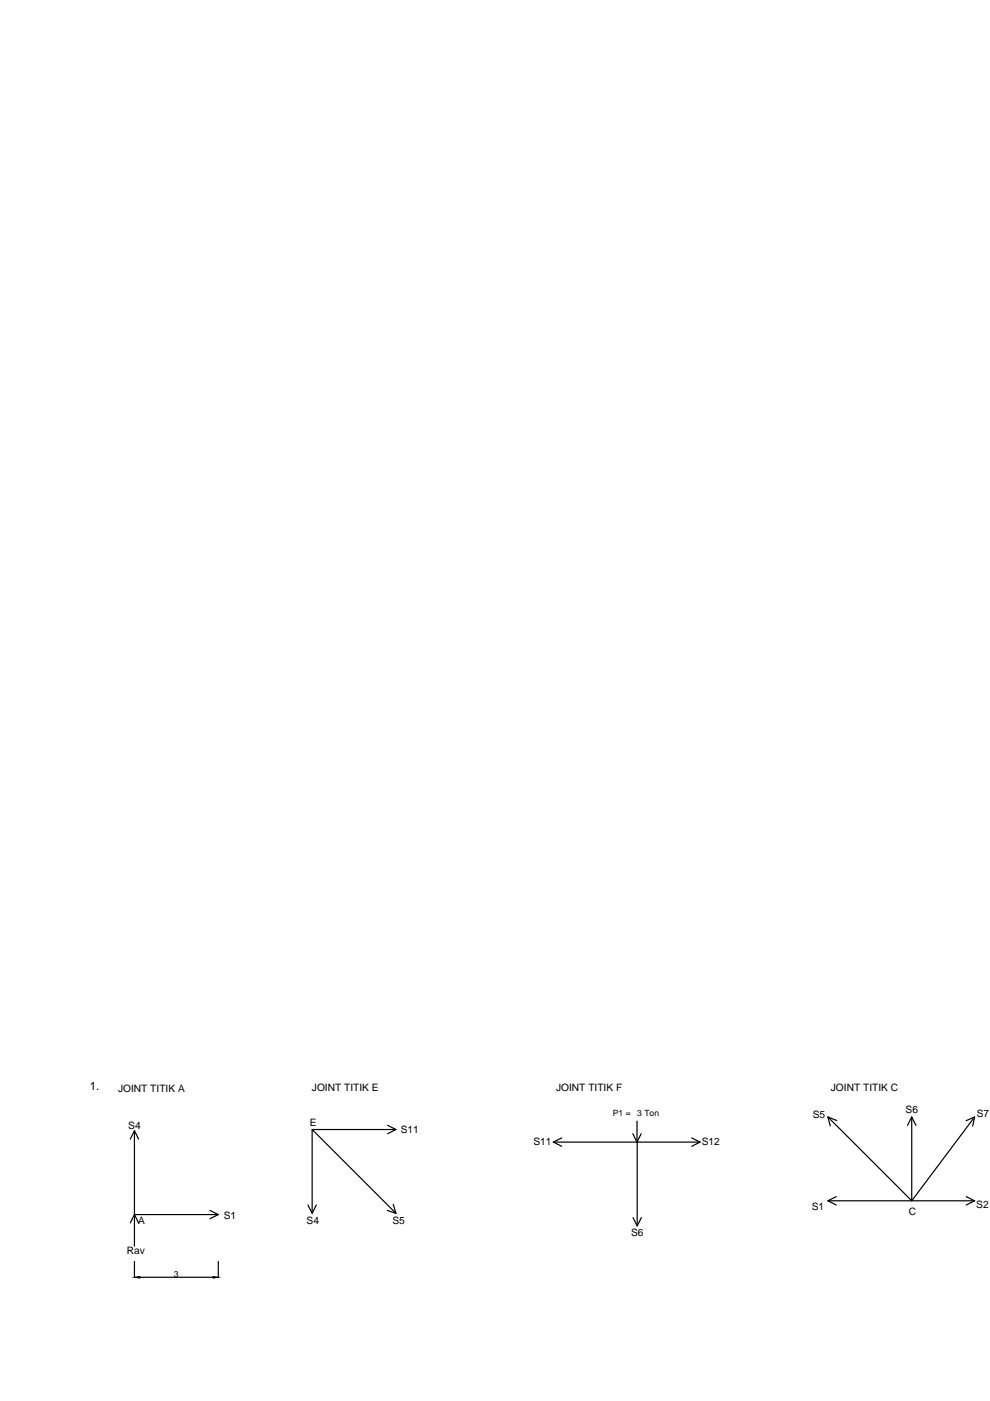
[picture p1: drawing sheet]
<svg xmlns="http://www.w3.org/2000/svg" width="210mm" height="297mm" viewBox="0 0 210 297" stroke-linecap="round" stroke-linejoin="round" font-family="sans-serif">
<!-- layer: 0 -->
<g fill="none" stroke="#000" stroke-width=".25">
<path d="M28.5 239.7v17.8h17.8M66.2 239.5v17.8M82.2 238.6l1.8 .9-1.8 .9M84 239.5h-17.8l17.8 17.8M135.1 237.7v4.4M175.5 236.8l17.8 17.8 13.3-17.8M177.4 237.6l-1.9-.8 .5 1.9M192.4 238.6l.9-1.8 .9 1.8M193.3 236.8v17.8h13.3M204.8 237.6l1.8-.8-.4 2M27.6 241.5l.9-1.8 .9 1.8M27.6 259.3l.9-1.8 .9 1.8"/>
<path d="M28.5 257.5v6.7M44.5 256.6l1.8 .9-1.8 .9M65.3 255.5l.9 1.8 .9-1.8M83.4 255.4l.6 1.9-1.9-.7M117.3 242.1h31.1M119.1 241.3l-1.8 .8 1.8 .9M134.2 240.4l.9 1.7 .8-1.7M134.2 258.1l.9 1.8 .9-1.8M135.1 242.1v17.8M146.7 241.3l1.7 .8-1.7 .9M175.5 254.6h17.8M177.3 253.7l-1.8 .9 1.8 .9"/>
<path d="M204.9 253.7l1.7 .9-1.7 .9M28.5 267.5v3.3M29.6 270.8h15.6M46.3 267.5v3.3"/>
</g>
<path d="M28.5 270.8l1.1-.2v.4zM45.2 270.6l1.1 .2-1.1 .2z" fill="#000" stroke="#000" stroke-width=".21"/>
<text font-size="2.5" x="19" y="231.1">1.</text>
<g font-size="2.2">
<text x="25" y="231.5">JOINT TITIK A</text>
<text x="66.1" y="231.2">JOINT TITIK E</text>
<text x="117.9" y="231.2">JOINT TITIK F</text>
<text x="176.2" y="231.2">JOINT TITIK C</text>
<text x="27.2" y="239.3">S4</text>
<text x="65.7" y="238.8">E</text>
<text x="172.3" y="237">S5</text>
<text x="192" y="235.9">S6</text>
<text x="207.1" y="236.8">S7</text>
<text x="85" y="240.1">S11</text>
<text x="113.1" y="242.8">S11</text>
<text x="148.8" y="242.8">S12</text>
<text x="172.1" y="256.6">S1</text>
<text x="192.7" y="257.5">C</text>
<text x="207" y="256.2">S2</text>
<text x="29.3" y="259.5">A</text>
<text x="47.4" y="258.4">S1</text>
<text x="65" y="259.5">S4</text>
<text x="83.2" y="259.5">S5</text>
<text x="133.8" y="262.1">S6</text>
<text x="26.9" y="265.9">Rav</text>
</g>
<g font-size="1.8">
<text x="129.9" y="236.6">P1 =</text>
<text x="135.1" y="236.6">3 Ton</text>
<text x="36.9" y="270.8">3</text>
</g>
</svg>
